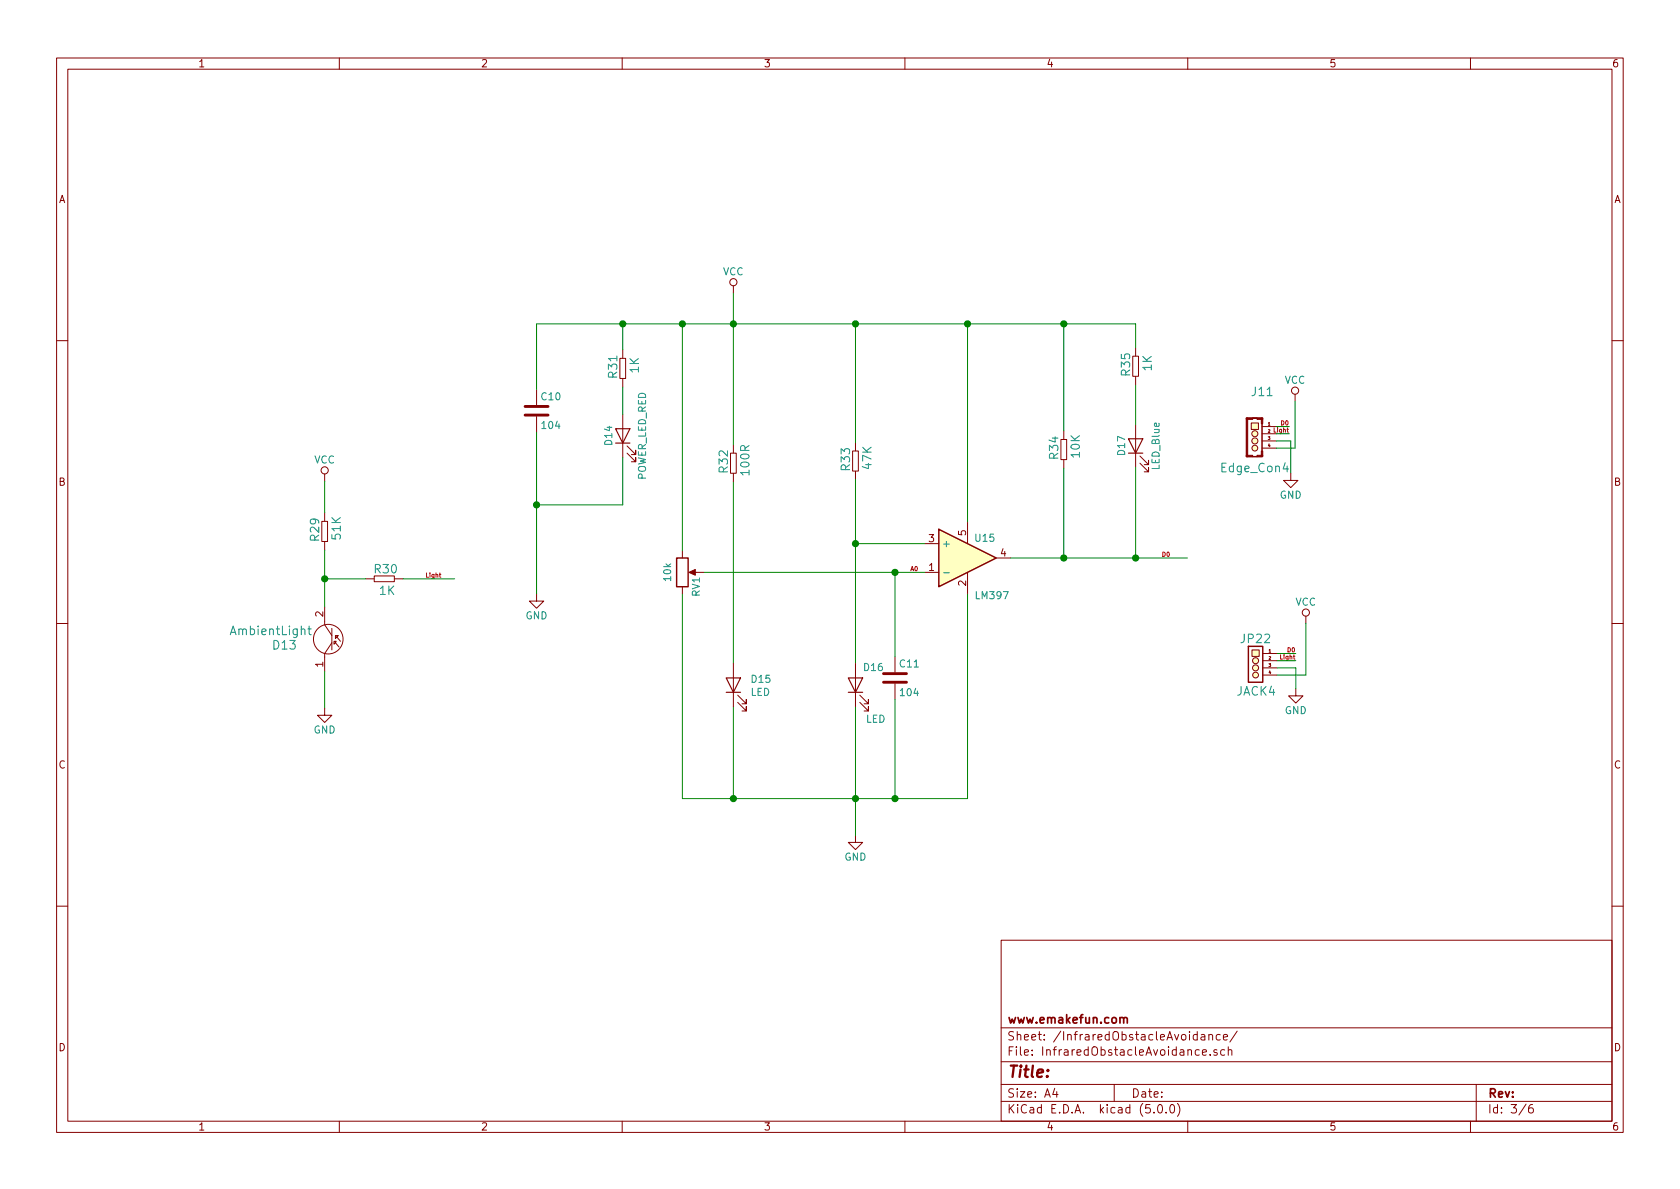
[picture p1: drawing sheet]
<svg xmlns="http://www.w3.org/2000/svg" width="297mm" height="210mm" viewBox="0 0 297 210" stroke-linecap="round" stroke-linejoin="round" font-family="sans-serif">
<g fill="none" stroke="#840000" stroke-width=".18">
<path d="M10 10.3h277v189.9h-277zM12 12.2h273v186.1h-273zM60 10.3v1.9M110 10.3v1.9M160 10.3v1.9M210 10.3v1.9M260 10.3v1.9M129.7 50.5v1.3M10 60.2h2M94.9 68.8v2.8M94.9 73.7v2.7M109.6 63.4h1v3.5h-1z"/>
<path d="M110.1 61.8v1.5M110.1 66.9v1.5M110.1 73.3v7.6M110.9 78.9l1.5 1.5v-.8v.8h-.8M129.7 78.6v1.5M150.7 79.8h1.1v3.5h-1.1zM151.3 78.2v1.5M187.6 77.7h1v3.6h-1zM188.1 76.2v1.5M200.3 63h1v3.5h-1zM200.8 61.5v1.5M200.8 66.6v1.5"/>
<path d="M200.8 75.1v7.6M220.5 73.9h2.6v6.9h-2.6zM221.2 74.8h1.3v1.1h-1.3zM223.1 74.9v4.9M223.1 75.4h2.6M223.1 76.7h2.6M223.1 78h2.6M223.1 79.2h2.6M229 69.7v1.3M285 60.2h2M56.9 92.2h1v3.6h-1zM57.4 83.8v1.3"/>
<path d="M57.4 90.7v1.5M57.4 95.8v1.5M110.9 80.1l1.5 1.6v-.8v.8h-.8M120.6 97.4v1.3M129.2 80.1h1v3.6h-1zM129.7 83.7v1.5M151.3 83.3v1.5M163.4 96.1h2.6M171.1 92.3v3.8M176.1 98.7h2.6M188.1 81.3v1.5M201.5 81.9l1.6 1.5v-.7v.7h-.8"/>
<path d="M201.5 80.6l1.6 1.6v-.8v.8h-.8M228.2 83.7v1.3h1.3l-1.3 1.2-1.3-1.2h1.3M10 110.3h2M57.4 107.3v3.2l1.3 1.9M58.7 113.7l-1.3 1.9v3.1M58.7 111.1v3.8M59.1 113.4h.3l-.3 .5zM59.3 112.4h.5l-.5 .5zM59.3 113.7l.6 .7M59.6 112.6l.6 .8M64.6 102.4h1.5M66.2 101.8h3.5v1.1h-3.5z"/>
<path d="M69.7 102.4h1.5M94.9 105v1.3h1.2l-1.2 1.3-1.3-1.3h1.3M120.6 103.8v1.2M122.2 101.2h2.3M129.7 117.3v7.7M151.3 117.3v7.7M158.2 116.1v2.8M163.4 101.2h2.6M171.1 101.2v3.8M221.4 114.9h1.2v1.2h-1.2zM223.3 115.6h2.5M223.3 116.8h2.5"/>
<path d="M223.3 118.1h2.5M223.3 119.4h2.5M230.9 109v1.2M285 110.3h2M57.4 125.2v1.3h1.3l-1.3 1.3-1.3-1.3h1.3M130.4 124.2l1.6 1.5v-.7v.7h-.8M130.4 122.9l1.6 1.6v-.8v.8h-.8M152 124.2l1.5 1.5v-.7v.7h-.7M152 122.9l1.5 1.6v-.8v.8h-.7M158.2 120.9v2.8M229.1 121.8v1.3h1.3l-1.3 1.2-1.3-1.2h1.3M151.3 147.7v1.3h1.2l-1.2 1.2-1.3-1.2h1.3"/>
<path d="M10 160.2h2M177 166.3h108v32h-108zM285 160.2h2M60 198.3v1.9M110 198.3v1.9M160 198.3v1.9M177 194.8h108M177 191.8h108M177 187.8h108M177 181.8h108M186.5 192.5l-.4 1h1M186.8 193v1"/>
<path d="M197 191.8v3M204 196.7v.1M204.8 195.5l.4-.2a.94 .94 0 0 1 0 1.5 .79 .79 0 0 1-.4-1.3zM206.2 196.7v.1M207 195.4l.3-.1a.94 .94 0 0 1 0 1.5 .82 .82 0 0 1-.3-1.4zM208.2 195.1a1.71 1.71 0 0 1 0 2.3M210 198.3v1.9M212.4 183h.6v.9M212.6 186.1l.7-.1v-.3l-.5-.1-.2 .2 .1 .7h.6M213 183.3l-.5 .1-.2 .2 .2 .3 .5-.1M213.7 183.1l.1-.1a.37 .37 0 0 1 .6 .1v.8M213.7 182.9v1"/>
<path d="M214 186.5v.1M215.2 185.7l-.4-.1-.2 .2 .1 .2 .5 .2v.3h-.6M215.7 183l-.4-.1-.3 .3 .2 .6h.5M216.3 183.4l.7-.1v-.3l-.5-.1-.2 .2 .1 .7h.6M216.5 185.7l-.4-.1-.3 .3 .2 .6h.5M217.2 185.7l.2-.1 .4 .1v.9M217.2 185.1v1.5M218.7 182.3l-1.3 2M260 198.3v1.9M261 191.8v6.5M269.8 195.2l-1.2 2M271 195.3a.62 .62 0 0 0-.7 .7v.7l.3 .1 .4-.1 .1-.5-.1-.2-.4-.1-.3 .3"/>
<circle cx="129.7" cy="49.9" r=".63"/>
<circle cx="221.9" cy="76.7" r=".53"/>
<circle cx="221.9" cy="78" r=".53"/>
<circle cx="221.9" cy="79.2" r=".51"/>
<circle cx="229" cy="69.1" r=".63"/>
<circle cx="57.4" cy="83.2" r=".63"/>
<circle cx="58" cy="113" r="2.62"/>
<circle cx="222" cy="118.1" r=".53"/>
<circle cx="222" cy="116.8" r=".53"/>
<circle cx="222" cy="119.4" r=".51"/>
<circle cx="230.9" cy="108.3" r=".63"/>
</g>
<path d="M198 180.1l.1-.1a.37 .37 0 0 1 .6 .1v.8M198.7 180.1v-.1a.37 .37 0 0 1 .6 .1v.8" fill="none" stroke="#840000" stroke-width=".3"/>
<path d="M92.8 73.4h4.1M92.8 71.9h4.1M156.2 119.1h4.1M156.2 120.6h4.1" fill="none" stroke="#840000" stroke-width=".51"/>
<path d="M108.8 75.8h2.6l-1.3 2.6zM108.8 78.4h2.6M199.5 77.6h2.6l-1.3 2.5zM199.5 80.1h2.6M128.4 119.9h2.5l-1.2 2.5zM150 119.9h2.5l-1.2 2.5zM128.4 122.4h2.5M150 122.4h2.5" fill="none" stroke="#840000" stroke-width=".2"/>
<path d="M119.6 98.7h2.1v5.1h-2.1zM166 93.6l10.1 5.1-10.1 5.1zM220.7 114.3h2.6v6.3h-2.6z" fill="none" stroke="#840000" stroke-width=".25"/>
<g fill="#840000" stroke="#840000" stroke-width=".18">
<path d="M121.8 101.2l1.1-.5v1z"/>
<path d="M220.3 80.5h1.2v.3h-1.2z"/>
<path d="M220.3 73.9h.3v6.9h-.3z"/>
<path d="M221.5 80.7l.8 .1z"/>
<path d="M221.5 73.9l.8 .1z"/>
<path d="M220.3 73.9h1.2v.3h-1.2z"/>
<path d="M222.2 80.5h1.1v.3h-1.1z"/>
<path d="M222.2 73.9h1.1v.3h-1.1z"/>
<path d="M223 79.8h.3v.8h-.3z"/>
<path d="M223 73.9h.3v1h-.3z"/>
</g>
<g fill="#ffffc2" stroke="#ffffc2" stroke-width=".18">
<path d="M166 93.6l10.1 5.1-10.1 5.1z"/>
<path d="M59.3 112.4h.5l-.5 .5z"/>
<path d="M59.1 113.4h.3l-.3 .5z"/>
<path d="M221.4 114.9h1.2v1.2h-1.2z"/>
<path d="M221.2 74.8h1.3v1.1h-1.3z"/>
<circle cx="222" cy="119.4" r=".51"/>
<circle cx="222" cy="118.1" r=".53"/>
<circle cx="222" cy="116.8" r=".53"/>
<circle cx="221.9" cy="79.2" r=".51"/>
<circle cx="221.9" cy="78" r=".53"/>
<circle cx="221.9" cy="76.7" r=".53"/>
</g>
<path d="M54.4 111.2h.6M54.7 110.7v1.3l.3 .2M166.9 101.3h.9" fill="none" stroke="#008484" stroke-width=".18"/>
<path d="M77.7 101.6h.3M77.8 101.3v.7l.2 .1" fill="none" stroke="#c20000" stroke-width=".18"/>
<g fill="none" stroke="#008400" stroke-width=".18">
<path d="M110.1 57.3v4.5M120.6 57.3v40.1M129.7 51.8v26.8M151.3 57.3v20.9M171.1 57.3v35M188.1 57.3v18.9M94.9 76.4v28.6M110.1 68.4v4.9M200.8 61.5v-4.2h-105.9v11.5M200.8 68.1v7M225.7 78h2.5v5.7M225.7 75.4h2.3"/>
<path d="M225.7 76.7h2.3M229 71v8.2h-3.3M57.4 85.1v5.6M57.4 97.3v10M110.1 80.9v8.4h-15.2M129.7 85.2v32.1M151.3 84.8v32.5M151.3 96.1h12.1M178.7 98.7h31.2M188.1 82.8v15.9M200.8 82.7v16M57.4 118.7v6.5"/>
<path d="M57.4 102.4h7.2M71.2 102.4h9.2M120.6 105v36.2h50.5v-36.2M124.5 101.2h38.9M158.2 101.2v14.9M225.8 118.1h3.3v3.7M225.8 116.8h3.3M225.8 115.6h3.3M230.9 110.2v9.2h-5.1M129.7 125v16.2M151.3 125v22.7M158.2 123.7v17.5"/>
</g>
<g fill="#008400" stroke="#008400" stroke-width=".25">
<circle cx="94.9" cy="89.3" r=".51"/>
<circle cx="158.2" cy="141.2" r=".51"/>
<circle cx="158.2" cy="101.2" r=".51"/>
<circle cx="188.1" cy="98.7" r=".51"/>
<circle cx="188.1" cy="57.3" r=".51"/>
<circle cx="110.1" cy="57.3" r=".51"/>
<circle cx="171.1" cy="57.3" r=".51"/>
<circle cx="151.3" cy="57.3" r=".51"/>
<circle cx="151.3" cy="141.2" r=".51"/>
<circle cx="129.7" cy="141.2" r=".51"/>
<circle cx="129.7" cy="57.3" r=".51"/>
<circle cx="151.3" cy="96.1" r=".51"/>
<circle cx="120.7" cy="57.3" r=".51"/>
<circle cx="57.4" cy="102.4" r=".51"/>
<circle cx="200.8" cy="98.7" r=".51"/>
</g>
<text font-size="2.8" fill="#840000" x="178" y="190.5">Title:</text>
<g font-size="2.1" fill="#008484">
<text x="113" y="65.9" transform="rotate(-90 113 65.9)">1K</text>
<text x="203.6" y="65.6" transform="rotate(-90 203.6 65.6)">1K</text>
<text x="109.1" y="66.8" transform="rotate(-90 109.1 66.8)">R31</text>
<text x="199.8" y="66.4" transform="rotate(-90 199.8 66.4)">R35</text>
<text x="221.4" y="70">J11</text>
<text x="128.7" y="83.5" transform="rotate(-90 128.7 83.5)">R32</text>
<text x="132.5" y="83.9" transform="rotate(-90 132.5 83.9)">100R</text>
<text x="150.3" y="83.2" transform="rotate(-90 150.3 83.2)">R33</text>
<text x="154.1" y="82.9" transform="rotate(-90 154.1 82.9)">47K</text>
<text x="187.1" y="81.1" transform="rotate(-90 187.1 81.1)">R34</text>
<text x="190.9" y="80.9" transform="rotate(-90 190.9 80.9)">10K</text>
<text x="216" y="83.5">Edge_Con4</text>
<text x="56.4" y="95.6" transform="rotate(-90 56.4 95.6)">R29</text>
<text x="60.2" y="95.3" transform="rotate(-90 60.2 95.3)">51K</text>
<text x="66.3" y="101.4">R30</text>
<text x="67.1" y="105.2">1K</text>
<text x="41" y="112.3">AmbientLight</text>
<text x="219.5" y="113.7">JP22</text>
<text x="48.4" y="114.9">D13</text>
<text x="218.6" y="123">JACK4</text>
</g>
<g font-size="2.1" fill="#840000">
<text x="178" y="184">Sheet: /InfraredObstacleAvoidance/</text>
<text x="178" y="181">www.emakefun.com</text>
<text x="178" y="186.7">File: InfraredObstacleAvoidance.sch</text>
<text x="178" y="196.9">KiCad E.D.A. kicad (5.0.0)</text>
<text x="178" y="194.1">Size: A4</text>
<text x="200" y="194.1">Date:</text>
<text x="263" y="194.1">Rev:</text>
<text x="263" y="196.9">Id: 3/6</text>
</g>
<g font-size="1.8" fill="#840000">
<text x="35" y="11.9">1</text>
<text x="85" y="11.9">2</text>
<text x="135" y="11.9">3</text>
<text x="185" y="11.9">4</text>
<text x="235" y="11.9">5</text>
<text x="285" y="11.9">6</text>
<text x="10.4" y="35.9">A</text>
<text x="285.4" y="35.9">A</text>
<text x="10.4" y="85.9">B</text>
<text x="285.4" y="85.9">B</text>
<text x="164.2" y="95.9">3</text>
<text x="170.8" y="94.7" transform="rotate(-90 170.8 94.7)">5</text>
<text x="164.2" y="101">1</text>
<text x="176.9" y="98.4">4</text>
<text x="170.8" y="103.6" transform="rotate(-90 170.8 103.6)">2</text>
<text x="57.1" y="109.1" transform="rotate(-90 57.1 109.1)">2</text>
<text x="57.1" y="118" transform="rotate(-90 57.1 118)">1</text>
<text x="10.4" y="135.9">C</text>
<text x="285.4" y="135.9">C</text>
<text x="10.4" y="185.9">D</text>
<text x="285.4" y="185.9">D</text>
<text x="35" y="199.9">1</text>
<text x="85" y="199.9">2</text>
<text x="135" y="199.9">3</text>
<text x="185" y="199.9">4</text>
<text x="235" y="199.9">5</text>
<text x="285" y="199.9">6</text>
</g>
<g font-size="1.8" fill="#008484">
<text x="127.8" y="48.7">VCC</text>
<text x="95.8" y="70.8">C10</text>
<text x="227.1" y="67.9">VCC</text>
<text x="95.9" y="75.9">104</text>
<text x="55.5" y="82">VCC</text>
<text x="108.3" y="78.7" transform="rotate(-90 108.3 78.7)">D14</text>
<text x="198.9" y="80.5" transform="rotate(-90 198.9 80.5)">D17</text>
<text x="205" y="83" transform="rotate(-90 205 83)">LED_Blue</text>
<text x="114.2" y="85" transform="rotate(-90 114.2 85)">POWER_LED_RED</text>
<text x="226.3" y="88.2">GND</text>
<text x="172.5" y="95.8">U15</text>
<text x="166.5" y="96.8">+</text>
<text x="118.7" y="102.7" transform="rotate(-90 118.7 102.7)">10k</text>
<text x="123.7" y="105.5" transform="rotate(-90 123.7 105.5)">RV1</text>
<text x="172.6" y="106">LM397</text>
<text x="229" y="107.1">VCC</text>
<text x="92.9" y="109.5">GND</text>
<text x="152.8" y="118.7">D16</text>
<text x="159.2" y="118">C11</text>
<text x="132.7" y="123.1">LED</text>
<text x="132.9" y="120.7">D15</text>
<text x="159.3" y="123.1">104</text>
<text x="55.4" y="129.7">GND</text>
<text x="153.1" y="127.8">LED</text>
<text x="227.2" y="126.3">GND</text>
<text x="149.3" y="152.2">GND</text>
</g>
<g font-size="1.1" fill="#c20000">
<text x="225.4" y="76.5">Light</text>
<text x="226.6" y="75.2">D0</text>
<text x="160.9" y="101">A0</text>
<text x="205.4" y="98.4">D0</text>
<text x="75.2" y="102.1">Light</text>
<text x="226.5" y="116.6">Light</text>
<text x="227.8" y="115.3">D0</text>
</g>
<g font-size=".7" fill="#840000">
<text x="224.2" y="75.2">1</text>
<text x="224.2" y="76.5">2</text>
<text x="224.2" y="77.8">3</text>
<text x="224.2" y="79">4</text>
<text x="224.4" y="115.4">1</text>
<text x="224.4" y="116.6">2</text>
<text x="224.4" y="117.9">3</text>
<text x="224.4" y="119.2">4</text>
</g>
</svg>
